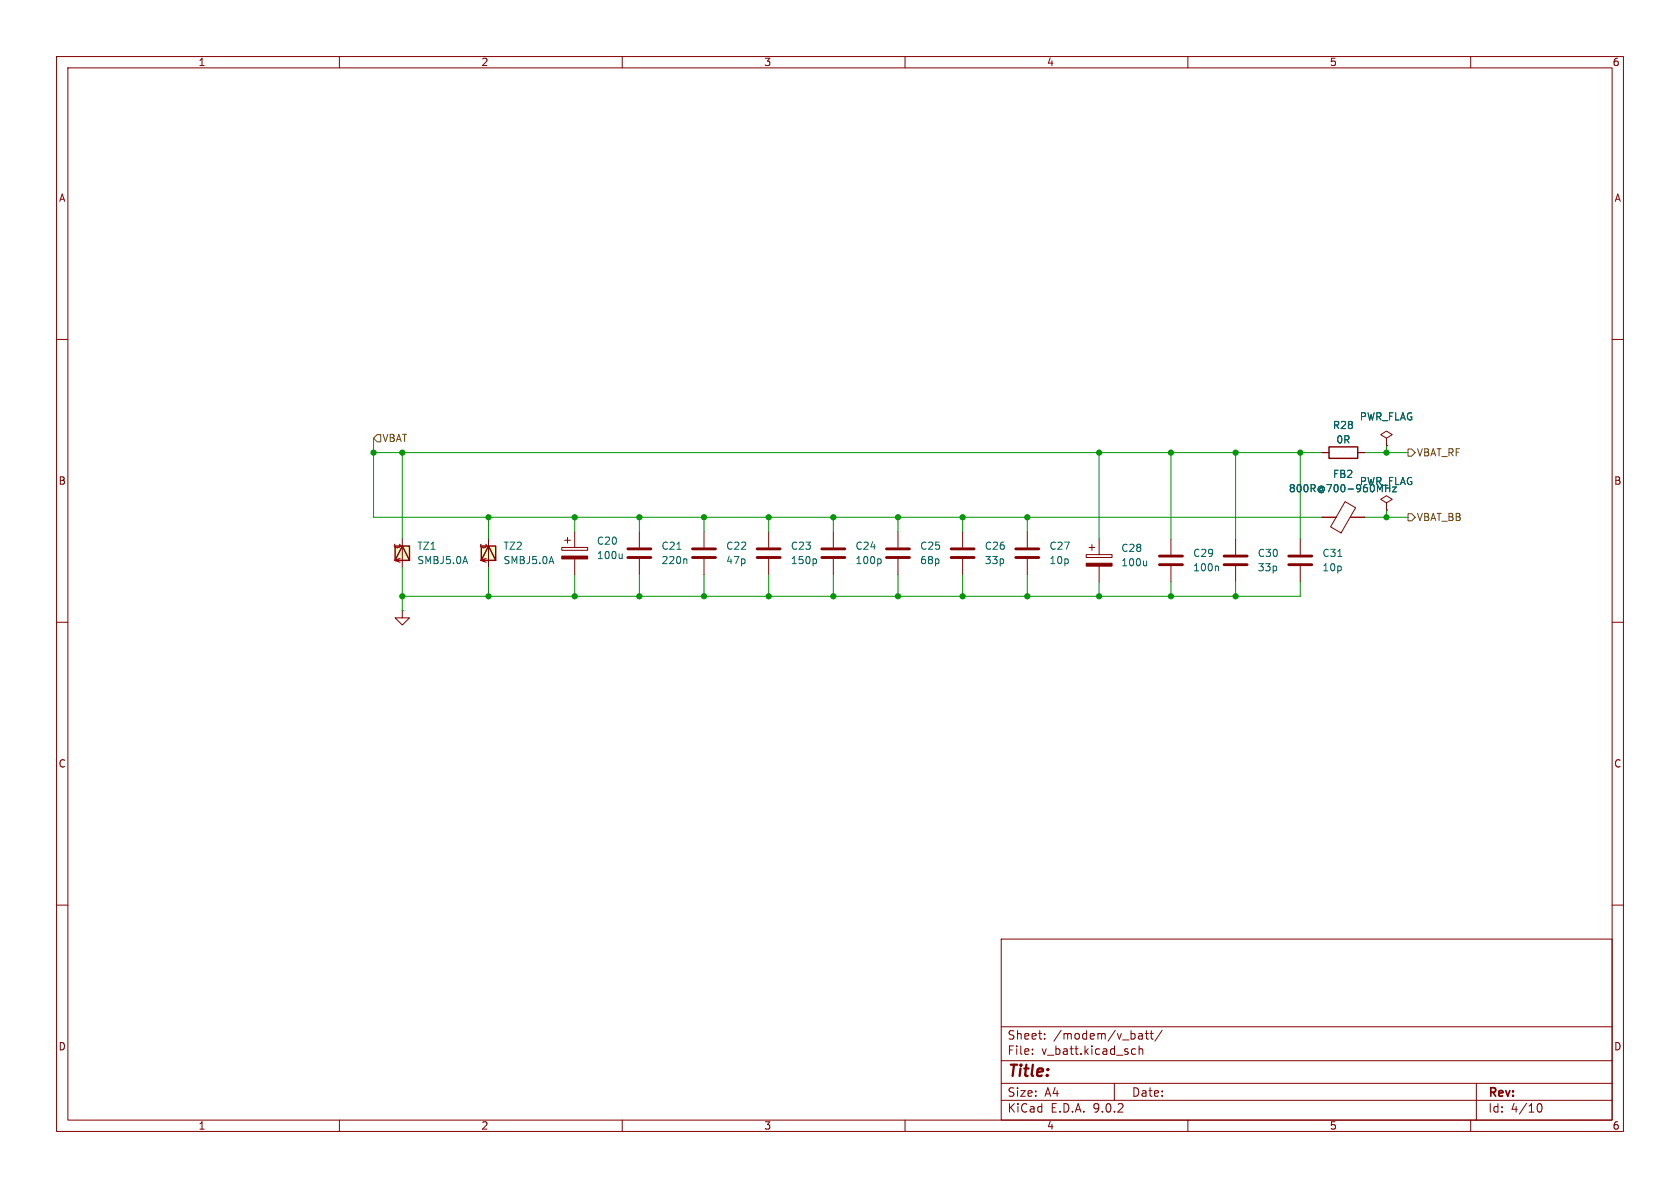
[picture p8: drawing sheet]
<svg xmlns="http://www.w3.org/2000/svg" width="297mm" height="210mm" viewBox="0 0 297 210" stroke-linecap="round" stroke-linejoin="round" font-family="sans-serif">
<g fill="none" stroke="#840000" stroke-width=".18">
<path d="M10 10h277v190h-277zM12 12h273v186h-273zM60 10v2M110 10v2M160 10v2M210 10v2M260 10v2M10 60h2M285 60h2M113 94v2.8M113 98.8v2.8M10 110h2"/>
<path d="M285 110h2M10 160h2M177 166h108v32h-108zM285 160h2M60 198v2M110 198v2M160 198v2M177 194.5h108M177 191.5h108M177 187.5h108M177 181.5h108M182.5 186.3v.1"/>
<path d="M182.5 185.5v.1M184.7 183.6v.1M184.7 182.8v.1M197 191.5v3M200.2 186.3h.5M200.2 185.5h.5M201.3 182.8h.6l.1 .9M201.3 183.6h.7M201.4 185.5l.2-.1 .4 .1v.9M201.4 184.9v1.5M202 183.1l-.7 .1M202.5 182.7h.5"/>
<path d="M202.7 182.2v1.3l.3 .2M203.3 182.7h.6M203.5 182.2v1.3l.4 .2M205.5 182.1l-1.3 2M210 198v2M260 198v2M261 191.5v6.5M271.7 195.7l.2-.5 .2-.1a.81 .81 0 0 1 .6 .6 .81 .81 0 0 1-.3 .8h-.4l-.3-.5"/>
</g>
<path d="M111 97h4.1M111 98.6h4.1" fill="none" stroke="#840000" stroke-width=".51"/>
<path d="M119.7 97.1h.7M121.2 98.8l.2 .2v.6" fill="none" stroke="#006464" stroke-width=".18"/>
<path d="M85.1 96.5h2.5v2.6h-2.5z" fill="#ffffc2"/>
<path d="M85.1 96.5h2.5v2.6h-2.5zM85.1 99.1l1.3-2.6 1.2 2.6" fill="none" stroke="#840000" stroke-width=".25"/>
<g fill="none" stroke="#840000" stroke-width=".18">
<path d="M86.4 95.3v5M99.3 96.8h4.6v.5h-4.6zM99.8 95.5h1M100.3 95v1M101.6 94v2.8M101.6 98.8v2.8M170.2 94v2.8M170.2 98.8v2.8M192 98h4.6v.6h-4.6zM192.5 96.8h1M193 96.3v1M194.3 95.3v2.7"/>
<path d="M71.1 108v1.2h-1.3l1.3 1.3 1.3-1.3h-1.3M71.1 108h.1M194.3 100.1v2.8"/>
</g>
<path d="M97.5 98.4l.4 1.2M110 97.9v.9M110 98.6l-.2 .2M202.7 99.2v.8M202.7 99.9l-.2 .1" fill="none" stroke="#006464" stroke-width=".18"/>
<path d="M168.1 97h4.1M168.1 98.6h4.1" fill="none" stroke="#840000" stroke-width=".51"/>
<g fill="#840000" stroke="#840000" stroke-width=".18">
<path d="M192 99.6h4.6v.5h-4.6z"/>
<path d="M99.3 98.3h4.6v.5h-4.6z"/>
</g>
<path d="M69.8 96.5h2.6v2.6h-2.6z" fill="#ffffc2"/>
<path d="M234.9 79h5.1v2h-5.1zM69.8 96.5h2.6v2.6h-2.6zM69.8 99.1l1.3-2.6 1.3 2.6" fill="none" stroke="#840000" stroke-width=".25"/>
<g fill="none" stroke="#840000" stroke-width=".18">
<path d="M245.1 77.5l1-.7-1-.6-1 .6 1 .7v1.2M245.1 78.7h.1M71.1 95.3v5M124.5 94v2.8M124.5 98.8v2.8M135.9 94v2.8M135.9 98.8v2.8M147.3 94v2.8M147.3 98.8v2.8M158.7 94v2.8M158.7 98.8v2.8M181.6 94v2.8"/>
<path d="M181.6 98.8v2.8M207 95.3v2.7M218.4 95.3v2.7M229.9 95.3v2.7M233.7 80h1.2M233.7 91.4h2.5M237.8 88.7l1.8 1.1-2.5 4.4-1.9-1.1zM238.7 91.4h2.6M240 80h1.3M245.1 88.9l1-.6-1-.7-1 .7 1 .6v1.3M245.1 90.2h.1M207 100.1v2.8"/>
<path d="M218.4 100.1v2.8M229.9 100.1v2.8"/>
</g>
<path d="M82.2 98.4l.5 1.2M144.1 98.8l.2 .2v.4l-.2 .2M155.5 98.8l.3 .2v.4l-.3 .2M236.5 98.4h.7M245 85.7v1.2M245.7 85.7v1.2M246.8 86.1l-.6 .8h.6M215.2 100.1l.2 .1v.7" fill="none" stroke="#006464" stroke-width=".18"/>
<g fill="none" stroke="#840000" stroke-width=".51">
<path d="M122.4 97h4.1M122.4 98.6h4.1M133.9 97h4M133.9 98.6h4M145.3 97h4.1M145.3 98.6h4.1M156.7 97h4.1M156.7 98.6h4.1M179.6 97h4M179.6 98.6h4M205 98.3h4M205 99.8h4"/>
<path d="M216.4 98.3h4.1M216.4 99.8h4.1M227.8 98.3h4.1M227.8 99.8h4.1"/>
</g>
<path d="M66.7 76.8h.6v1.3h-.6l-.7-.6zM248.9 79.4h.7l.6 .6-.6 .6h-.7zM248.9 90.8h.7l.6 .6-.6 .7h-.7z" fill="none" stroke="#725600" stroke-width=".18"/>
<g fill="none" stroke="#009600" stroke-width=".18">
<path d="M66 77.5v13.9h167.7M245.1 78.7v1.3M66 80h167.7M71.1 80v15.3M86.4 91.4v3.9M101.6 91.4v2.6M113 91.4v2.6M124.5 91.4v2.6M135.9 91.4v2.6M147.3 91.4v2.6M158.7 91.4v2.6M170.2 91.4v2.6"/>
<path d="M181.6 91.4v2.6M194.3 80v15.3M207 80v15.3M218.4 80v15.3M229.9 80v15.3M241.3 91.4h7.6M241.3 80h7.6M245.1 90.2v1.2M71.1 100.3v7.7M86.4 100.3v5.1M101.6 101.6v3.8M113 101.6v3.8"/>
<path d="M124.5 101.6v3.8M135.9 101.6v3.8M147.3 101.6v3.8M158.7 101.6v3.8M170.2 101.6v3.8M181.6 101.6v3.8M194.3 102.9v2.5M207 102.9v2.5M218.4 102.9v2.5M229.9 102.9v2.5h-158.8"/>
</g>
<g fill="#009600" stroke="#009600" stroke-width=".18">
<circle cx="71.1" cy="80" r=".46"/>
<circle cx="66" cy="80" r=".46"/>
<circle cx="101.6" cy="91.4" r=".46"/>
<circle cx="86.4" cy="91.4" r=".46"/>
<circle cx="71.1" cy="105.4" r=".46"/>
<circle cx="113" cy="105.4" r=".46"/>
<circle cx="101.6" cy="105.4" r=".46"/>
<circle cx="86.4" cy="105.4" r=".46"/>
<circle cx="124.5" cy="105.4" r=".46"/>
<circle cx="113" cy="91.4" r=".46"/>
<circle cx="124.5" cy="91.4" r=".46"/>
<circle cx="181.6" cy="105.4" r=".46"/>
<circle cx="194.3" cy="105.4" r=".46"/>
<circle cx="147.3" cy="105.4" r=".46"/>
<circle cx="147.3" cy="91.4" r=".46"/>
<circle cx="170.2" cy="105.4" r=".46"/>
<circle cx="158.7" cy="105.4" r=".46"/>
<circle cx="135.9" cy="105.4" r=".46"/>
<circle cx="135.9" cy="91.4" r=".46"/>
<circle cx="158.7" cy="91.4" r=".46"/>
<circle cx="170.2" cy="91.4" r=".46"/>
<circle cx="181.6" cy="91.4" r=".46"/>
<circle cx="194.3" cy="80" r=".46"/>
<circle cx="207" cy="80" r=".46"/>
<circle cx="218.4" cy="80" r=".46"/>
<circle cx="229.9" cy="80" r=".46"/>
<circle cx="245.1" cy="80" r=".46"/>
<circle cx="207" cy="105.4" r=".46"/>
<circle cx="218.4" cy="105.4" r=".46"/>
<circle cx="245.1" cy="91.4" r=".46"/>
</g>
<text font-size="2.8" fill="#840000" x="178" y="190.9">Title:</text>
<g font-size="2.1" fill="#840000">
<text x="178" y="184">Sheet:</text>
<text x="186.2" y="184">/modem/v_batt/</text>
<text x="178" y="186.7">File:</text>
<text x="184.1" y="186.7">v_batt.kicad_sch</text>
<text x="178" y="196.9">KiCad</text>
<text x="178" y="194.1">Size:</text>
<text x="184.7" y="194.1">A4</text>
<text x="185.7" y="196.9">E.D.A.</text>
<text x="193.3" y="196.9">9.0.2</text>
<text x="200" y="194.1">Date:</text>
<text x="263" y="194.3">Rev:</text>
<text x="263" y="196.9">Id:</text>
<text x="267.1" y="196.9">4/10</text>
</g>
<g font-size="1.8" fill="#840000">
<text x="35" y="11.9">1</text>
<text x="85" y="11.9">2</text>
<text x="135" y="11.9">3</text>
<text x="185" y="11.9">4</text>
<text x="235" y="11.9">5</text>
<text x="285" y="11.9">6</text>
<text x="10.3" y="35.9">A</text>
<text x="285.3" y="35.9">A</text>
<text x="10.3" y="85.9">B</text>
<text x="285.3" y="85.9">B</text>
<text x="10.3" y="135.9">C</text>
<text x="285.3" y="135.9">C</text>
<text x="10.3" y="185.9">D</text>
<text x="285.3" y="185.9">D</text>
<text x="35" y="199.9">1</text>
<text x="85" y="199.9">2</text>
<text x="135" y="199.9">3</text>
<text x="185" y="199.9">4</text>
<text x="235" y="199.9">5</text>
<text x="285" y="199.9">6</text>
</g>
<g font-size="1.8" fill="#006464">
<text x="235.5" y="76">R28</text>
<text x="240.3" y="74.5">PWR_FLAG</text>
<text x="236.1" y="78.6">0R</text>
<text x="227.8" y="87.2">800R@700-960MHz</text>
<text x="235.6" y="84.7">FB2</text>
<text x="240.3" y="86">PWR_FLAG</text>
<text x="73.7" y="99.9">SMBJ5.0A</text>
<text x="73.7" y="97.4">TZ1</text>
<text x="88.9" y="99.9">SMBJ5.0A</text>
<text x="88.9" y="97.4">TZ2</text>
<text x="105.4" y="99">100u</text>
<text x="105.4" y="96.5">C20</text>
<text x="116.8" y="99.9">220n</text>
<text x="116.8" y="97.4">C21</text>
<text x="128.3" y="97.4">C22</text>
<text x="128.3" y="99.9">47p</text>
<text x="139.7" y="99.9">150p</text>
<text x="139.7" y="97.4">C23</text>
<text x="151.1" y="99.9">100p</text>
<text x="151.1" y="97.4">C24</text>
<text x="162.6" y="97.4">C25</text>
<text x="162.6" y="99.9">68p</text>
<text x="174" y="97.4">C26</text>
<text x="174" y="99.9">33p</text>
<text x="185.4" y="97.4">C27</text>
<text x="185.4" y="99.9">10p</text>
<text x="198.1" y="100.3">100u</text>
<text x="198.1" y="97.8">C28</text>
<text x="210.8" y="101.2">100n</text>
<text x="210.8" y="98.7">C29</text>
<text x="222.3" y="98.7">C30</text>
<text x="222.3" y="101.2">33p</text>
<text x="233.7" y="98.7">C31</text>
<text x="233.7" y="101.2">10p</text>
</g>
<g font-size="1.8" fill="#725600">
<text x="67.5" y="78.3">VBAT</text>
<text x="250.4" y="80.9">VBAT_RF</text>
<text x="250.4" y="92.3">VBAT_BB</text>
</g>
<g font-size="1.4" fill="#a90000">
<text x="70.9" y="99.6" transform="rotate(-90 70.9 99.6)">A</text>
<text x="70.9" y="97.2" transform="rotate(-90 70.9 97.2)">C</text>
<text x="86.1" y="99.6" transform="rotate(-90 86.1 99.6)">A</text>
<text x="86.1" y="97.2" transform="rotate(-90 86.1 97.2)">C</text>
</g>
</svg>
